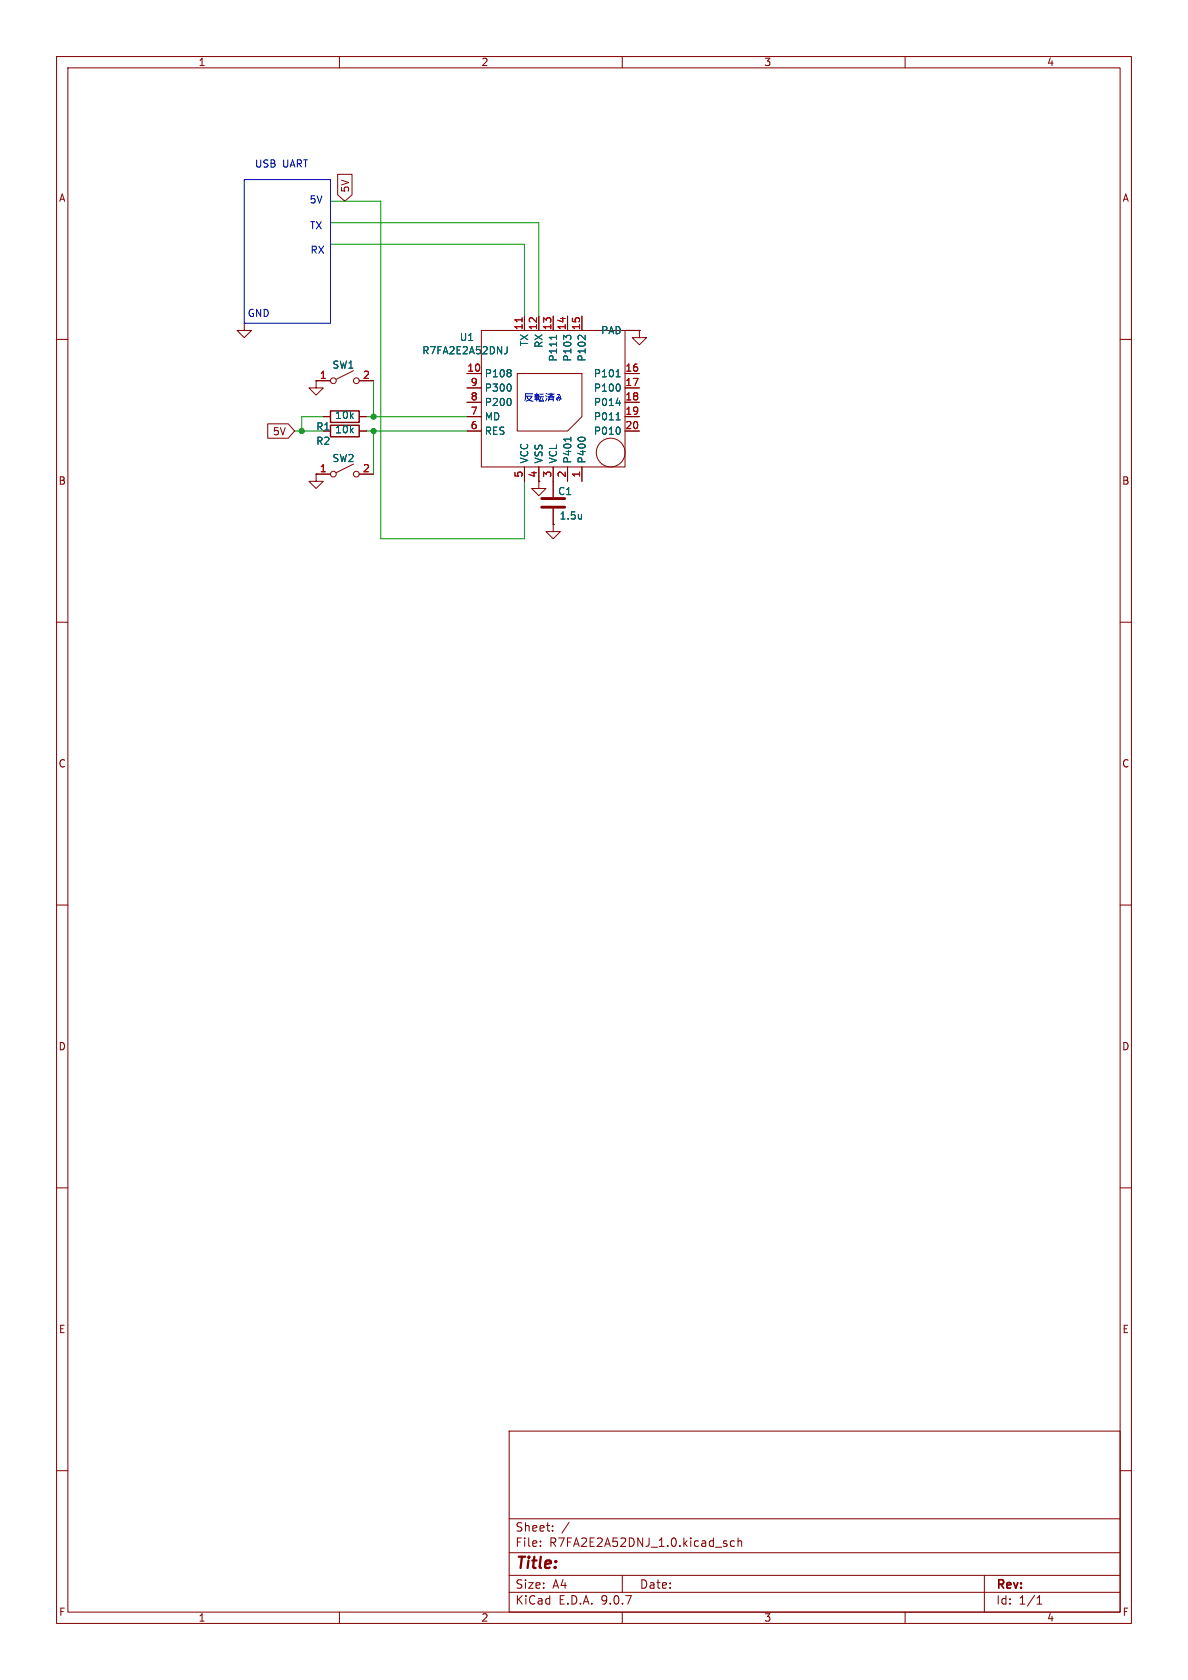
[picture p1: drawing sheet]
(kicad_sch
 (version 20250114)
 (generator "eeschema")
 (generator_version "9.0")
 (paper "A4" portrait)
 (lib_symbols
  (symbol "Device:C"
   (pin_numbers (hide yes))
   (pin_names
    (offset 0.254)) (exclude_from_sim no) (in_bom yes) (on_board yes)
   (property "Reference" "C" (at 0.635 2.54 0) (effects (font (size 1.27 1.27)) (justify left)))
   (property "Value" "C" (at 0.635 -2.54 0) (effects (font (size 1.27 1.27)) (justify left)))
   (property "Footprint" "" (at 0.9652 -3.81 0) (effects (font (size 1.27 1.27)) (hide yes)))
   (property "Datasheet" "~" (at 0 0 0) (effects (font (size 1.27 1.27)) (hide yes)))
   (property "Description" "Unpolarized capacitor" (at 0 0 0) (effects (font (size 1.27 1.27)) (hide yes)))
   (symbol "C_0_1"
    (polyline (pts (xy -2.032 0.762) (xy 2.032 0.762)) (stroke (width 0.508) (type default)) (fill (type none)))
    (polyline (pts (xy -2.032 -0.762) (xy 2.032 -0.762)) (stroke (width 0.508) (type default)) (fill (type none))))
   (symbol "C_1_1"
    (pin passive line (at 0 3.81 270) (length 2.794) (name "~" (effects (font (size 1.27 1.27)))) (number "1" (effects (font (size 1.27 1.27)))))
    (pin passive line (at 0 -3.81 90) (length 2.794) (name "~" (effects (font (size 1.27 1.27)))) (number "2" (effects (font (size 1.27 1.27))))))
   (embedded_fonts no))
  (symbol "Device:R"
   (pin_numbers (hide yes))
   (pin_names
    (offset 0)) (exclude_from_sim no) (in_bom yes) (on_board yes)
   (property "Reference" "R" (at 2.032 0 90) (effects (font (size 1.27 1.27))))
   (property "Value" "R" (at 0 0 90) (effects (font (size 1.27 1.27))))
   (property "Footprint" "" (at -1.778 0 90) (effects (font (size 1.27 1.27)) (hide yes)))
   (property "Datasheet" "~" (at 0 0 0) (effects (font (size 1.27 1.27)) (hide yes)))
   (property "Description" "Resistor" (at 0 0 0) (effects (font (size 1.27 1.27)) (hide yes)))
   (symbol "R_0_1"
    (rectangle (start -1.016 -2.54) (end 1.016 2.54) (stroke (width 0.254) (type default)) (fill (type none))))
   (symbol "R_1_1"
    (pin passive line (at 0 3.81 270) (length 1.27) (name "~" (effects (font (size 1.27 1.27)))) (number "1" (effects (font (size 1.27 1.27)))))
    (pin passive line (at 0 -3.81 90) (length 1.27) (name "~" (effects (font (size 1.27 1.27)))) (number "2" (effects (font (size 1.27 1.27))))))
   (embedded_fonts no))
  (symbol "Ore:R7FA2E2A52DNJ" (exclude_from_sim no) (in_bom yes) (on_board yes)
   (property "Reference" "U" (at 0 0 0) (effects (font (size 1.27 1.27))))
   (property "Value" "" (at 0 0 0) (effects (font (size 1.27 1.27))))
   (property "Footprint" "" (at 0 0 0) (effects (font (size 1.27 1.27)) (hide yes)))
   (property "Datasheet" "" (at 0 0 0) (effects (font (size 1.27 1.27)) (hide yes)))
   (property "Description" "" (at 0 0 0) (effects (font (size 1.27 1.27)) (hide yes)))
   (symbol "R7FA2E2A52DNJ_0_1"
    (rectangle (start -12.7 31.75) (end 12.7 7.62) (stroke (width 0) (type default)) (fill (type none)))
    (circle (center -10.16 10.16) (radius 2.54) (stroke (width 0) (type default)) (fill (type none)))
    (polyline (pts (xy -5.08 24.13) (xy 6.35 24.13) (xy 6.35 13.97) (xy -2.54 13.97) (xy -5.08 16.51) (xy -5.08 24.13)) (stroke (width 0) (type default)) (fill (type none))))
   (symbol "R7FA2E2A52DNJ_1_1"
    (pin input line (at -15.24 31.75 0) (length 2.54) (name "PAD" (effects (font (size 1.27 1.27)))) (number "" (effects (font (size 1.27 1.27)))))
    (pin input line (at -15.24 24.13 0) (length 2.54) (name "P101" (effects (font (size 1.27 1.27)))) (number "16" (effects (font (size 1.27 1.27)))))
    (pin input line (at -15.24 21.59 0) (length 2.54) (name "P100" (effects (font (size 1.27 1.27)))) (number "17" (effects (font (size 1.27 1.27)))))
    (pin input line (at -15.24 19.05 0) (length 2.54) (name "P014" (effects (font (size 1.27 1.27)))) (number "18" (effects (font (size 1.27 1.27)))))
    (pin input line (at -15.24 16.51 0) (length 2.54) (name "P011" (effects (font (size 1.27 1.27)))) (number "19" (effects (font (size 1.27 1.27)))))
    (pin input line (at -15.24 13.97 0) (length 2.54) (name "P010" (effects (font (size 1.27 1.27)))) (number "20" (effects (font (size 1.27 1.27)))))
    (pin input line (at -5.08 34.29 270) (length 2.54) (name "P102" (effects (font (size 1.27 1.27)))) (number "15" (effects (font (size 1.27 1.27)))))
    (pin input line (at -5.08 5.08 90) (length 2.54) (name "P400" (effects (font (size 1.27 1.27)))) (number "1" (effects (font (size 1.27 1.27)))))
    (pin input line (at -2.54 34.29 270) (length 2.54) (name "P103" (effects (font (size 1.27 1.27)))) (number "14" (effects (font (size 1.27 1.27)))))
    (pin input line (at -2.54 5.08 90) (length 2.54) (name "P401" (effects (font (size 1.27 1.27)))) (number "2" (effects (font (size 1.27 1.27)))))
    (pin input line (at 0 34.29 270) (length 2.54) (name "P111" (effects (font (size 1.27 1.27)))) (number "13" (effects (font (size 1.27 1.27)))))
    (pin input line (at 0 5.08 90) (length 2.54) (name "VCL" (effects (font (size 1.27 1.27)))) (number "3" (effects (font (size 1.27 1.27)))))
    (pin input line (at 2.54 34.29 270) (length 2.54) (name "RX" (effects (font (size 1.27 1.27)))) (number "12" (effects (font (size 1.27 1.27)))))
    (pin input line (at 2.54 5.08 90) (length 2.54) (name "VSS" (effects (font (size 1.27 1.27)))) (number "4" (effects (font (size 1.27 1.27)))))
    (pin input line (at 5.08 34.29 270) (length 2.54) (name "TX" (effects (font (size 1.27 1.27)))) (number "11" (effects (font (size 1.27 1.27)))))
    (pin input line (at 5.08 5.08 90) (length 2.54) (name "VCC" (effects (font (size 1.27 1.27)))) (number "5" (effects (font (size 1.27 1.27)))))
    (pin input line (at 15.24 24.13 180) (length 2.54) (name "P108" (effects (font (size 1.27 1.27)))) (number "10" (effects (font (size 1.27 1.27)))))
    (pin input line (at 15.24 21.59 180) (length 2.54) (name "P300" (effects (font (size 1.27 1.27)))) (number "9" (effects (font (size 1.27 1.27)))))
    (pin input line (at 15.24 19.05 180) (length 2.54) (name "P200" (effects (font (size 1.27 1.27)))) (number "8" (effects (font (size 1.27 1.27)))))
    (pin input line (at 15.24 16.51 180) (length 2.54) (name "MD" (effects (font (size 1.27 1.27)))) (number "7" (effects (font (size 1.27 1.27)))))
    (pin input line (at 15.24 13.97 180) (length 2.54) (name "RES" (effects (font (size 1.27 1.27)))) (number "6" (effects (font (size 1.27 1.27))))))
   (embedded_fonts no))
  (symbol "Switch:SW_SPST"
   (pin_names
    (offset 0) (hide yes)) (exclude_from_sim no) (in_bom yes) (on_board yes)
   (property "Reference" "SW" (at 0 3.175 0) (effects (font (size 1.27 1.27))))
   (property "Value" "SW_SPST" (at 0 -2.54 0) (effects (font (size 1.27 1.27))))
   (property "Footprint" "" (at 0 0 0) (effects (font (size 1.27 1.27)) (hide yes)))
   (property "Datasheet" "~" (at 0 0 0) (effects (font (size 1.27 1.27)) (hide yes)))
   (property "Description" "Single Pole Single Throw (SPST) switch" (at 0 0 0) (effects (font (size 1.27 1.27)) (hide yes)))
   (symbol "SW_SPST_0_0"
    (circle (center -2.032 0) (radius 0.508) (stroke (width 0) (type default)) (fill (type none)))
    (polyline (pts (xy -1.524 0.254) (xy 1.524 1.778)) (stroke (width 0) (type default)) (fill (type none)))
    (circle (center 2.032 0) (radius 0.508) (stroke (width 0) (type default)) (fill (type none))))
   (symbol "SW_SPST_1_1"
    (pin passive line (at -5.08 0 0) (length 2.54) (name "A" (effects (font (size 1.27 1.27)))) (number "1" (effects (font (size 1.27 1.27)))))
    (pin passive line (at 5.08 0 180) (length 2.54) (name "B" (effects (font (size 1.27 1.27)))) (number "2" (effects (font (size 1.27 1.27))))))
   (embedded_fonts no))
  (symbol "power:GND"
   (power)
   (pin_numbers (hide yes))
   (pin_names
    (offset 0) (hide yes)) (exclude_from_sim no) (in_bom yes) (on_board yes)
   (property "Reference" "#PWR" (at 0 -6.35 0) (effects (font (size 1.27 1.27)) (hide yes)))
   (property "Value" "GND" (at 0 -3.81 0) (effects (font (size 1.27 1.27))))
   (property "Footprint" "" (at 0 0 0) (effects (font (size 1.27 1.27)) (hide yes)))
   (property "Datasheet" "" (at 0 0 0) (effects (font (size 1.27 1.27)) (hide yes)))
   (property "Description" "Power symbol creates a global label with name \"GND\" , ground" (at 0 0 0) (effects (font (size 1.27 1.27)) (hide yes)))
   (symbol "GND_0_1"
    (polyline (pts (xy 0 0) (xy 0 -1.27) (xy 1.27 -1.27) (xy 0 -2.54) (xy -1.27 -1.27) (xy 0 -1.27)) (stroke (width 0) (type default)) (fill (type none))))
   (symbol "GND_1_1"
    (pin power_in line (at 0 0 270) (length 0) (name "~" (effects (font (size 1.27 1.27)))) (number "1" (effects (font (size 1.27 1.27))))))
   (embedded_fonts no)))
 (rectangle
  (start 43.18 31.75)
  (end 58.42 57.15)
  (stroke (width 0) (type default))
  (fill (type none)))
 (text "USB UART"
  (exclude_from_sim no)
  (at 49.784 29.21 0)
  (effects (font (size 1.27 1.27))))
 (text "反転済み"
  (exclude_from_sim no)
  (at 96.012 70.612 0)
  (effects (font (size 1.27 1.27))))
 (text "TX"
  (exclude_from_sim no)
  (at 55.88 40.132 0)
  (effects (font (size 1.27 1.27))))
 (text "5V"
  (exclude_from_sim no)
  (at 55.88 35.56 0)
  (effects (font (size 1.27 1.27))))
 (text "GND"
  (exclude_from_sim no)
  (at 45.72 55.626 0)
  (effects (font (size 1.27 1.27))))
 (text "RX"
  (exclude_from_sim no)
  (at 56.134 44.45 0)
  (effects (font (size 1.27 1.27))))
 (junction
  (at 66.04 73.66)
  (diameter 0)
  (color 0 0 0 0))
 (junction
  (at 53.34 76.2)
  (diameter 0)
  (color 0 0 0 0))
 (junction
  (at 66.04 76.2)
  (diameter 0)
  (color 0 0 0 0))
 (wire
  (pts (xy 64.77 76.2) (xy 66.04 76.2))
  (stroke (width 0) (type default)))
 (wire
  (pts (xy 52.07 76.2) (xy 53.34 76.2))
  (stroke (width 0) (type default)))
 (wire
  (pts (xy 53.34 73.66) (xy 53.34 76.2))
  (stroke (width 0) (type default)))
 (wire
  (pts (xy 57.15 73.66) (xy 53.34 73.66))
  (stroke (width 0) (type default)))
 (wire
  (pts (xy 66.04 67.31) (xy 66.04 73.66))
  (stroke (width 0) (type default)))
 (wire
  (pts (xy 64.77 73.66) (xy 66.04 73.66))
  (stroke (width 0) (type default)))
 (wire
  (pts (xy 92.71 55.88) (xy 92.71 43.18))
  (stroke (width 0) (type default)))
 (wire
  (pts (xy 67.31 95.25) (xy 67.31 35.56))
  (stroke (width 0) (type default)))
 (wire
  (pts (xy 53.34 76.2) (xy 57.15 76.2))
  (stroke (width 0) (type default)))
 (wire
  (pts (xy 66.04 76.2) (xy 82.55 76.2))
  (stroke (width 0) (type default)))
 (wire
  (pts (xy 66.04 73.66) (xy 82.55 73.66))
  (stroke (width 0) (type default)))
 (wire
  (pts (xy 95.25 55.88) (xy 95.25 39.37))
  (stroke (width 0) (type default)))
 (wire
  (pts (xy 58.42 35.56) (xy 67.31 35.56))
  (stroke (width 0) (type default)))
 (wire
  (pts (xy 58.42 43.18) (xy 92.71 43.18))
  (stroke (width 0) (type default)))
 (wire
  (pts (xy 92.71 85.09) (xy 92.71 95.25))
  (stroke (width 0) (type default)))
 (wire
  (pts (xy 92.71 95.25) (xy 67.31 95.25))
  (stroke (width 0) (type default)))
 (wire
  (pts (xy 66.04 83.82) (xy 66.04 76.2))
  (stroke (width 0) (type default)))
 (wire
  (pts (xy 95.25 39.37) (xy 58.42 39.37))
  (stroke (width 0) (type default)))
 (global_label "5V"
  (shape input)
  (at 52.07 76.2 180)
  (fields_autoplaced yes)
  (effects (font (size 1.27 1.27)) (justify right))
  (property "Intersheetrefs" "${INTERSHEET_REFS}" (at 46.7867 76.2 0) (effects (font (size 1.27 1.27)) (justify right) (hide yes))))
 (global_label "5V"
  (shape input)
  (at 60.96 35.56 90)
  (fields_autoplaced yes)
  (effects (font (size 1.27 1.27)) (justify left))
  (property "Intersheetrefs" "${INTERSHEET_REFS}" (at 60.96 30.2767 90) (effects (font (size 1.27 1.27)) (justify left) (hide yes))))
 (symbol
  (lib_id "power:GND")
  (at 95.25 85.09 0)
  (unit 1)
  (exclude_from_sim no)
  (in_bom yes)
  (on_board yes)
  (dnp no)
  (fields_autoplaced yes)
  (property "Reference" "#PWR05" (at 95.25 91.44 0) (effects (font (size 1.27 1.27)) (hide yes)))
  (property "Value" "GND" (at 95.25 90.17 0) (effects (font (size 1.27 1.27)) (hide yes)))
  (property "Footprint" "" (at 95.25 85.09 0) (effects (font (size 1.27 1.27)) (hide yes)))
  (property "Datasheet" "" (at 95.25 85.09 0) (effects (font (size 1.27 1.27)) (hide yes)))
  (property "Description" "Power symbol creates a global label with name \"GND\" , ground" (at 95.25 85.09 0) (effects (font (size 1.27 1.27)) (hide yes)))
  (pin "1"))
 (symbol
  (lib_id "power:GND")
  (at 43.18 57.15 0)
  (unit 1)
  (exclude_from_sim no)
  (in_bom yes)
  (on_board yes)
  (dnp no)
  (fields_autoplaced yes)
  (property "Reference" "#PWR01" (at 43.18 63.5 0) (effects (font (size 1.27 1.27)) (hide yes)))
  (property "Value" "GND" (at 43.18 62.23 0) (effects (font (size 1.27 1.27)) (hide yes)))
  (property "Footprint" "" (at 43.18 57.15 0) (effects (font (size 1.27 1.27)) (hide yes)))
  (property "Datasheet" "" (at 43.18 57.15 0) (effects (font (size 1.27 1.27)) (hide yes)))
  (property "Description" "Power symbol creates a global label with name \"GND\" , ground" (at 43.18 57.15 0) (effects (font (size 1.27 1.27)) (hide yes)))
  (pin "1"))
 (symbol
  (lib_id "power:GND")
  (at 97.79 92.71 0)
  (unit 1)
  (exclude_from_sim no)
  (in_bom yes)
  (on_board yes)
  (dnp no)
  (fields_autoplaced yes)
  (property "Reference" "#PWR06" (at 97.79 99.06 0) (effects (font (size 1.27 1.27)) (hide yes)))
  (property "Value" "GND" (at 97.79 97.79 0) (effects (font (size 1.27 1.27)) (hide yes)))
  (property "Footprint" "" (at 97.79 92.71 0) (effects (font (size 1.27 1.27)) (hide yes)))
  (property "Datasheet" "" (at 97.79 92.71 0) (effects (font (size 1.27 1.27)) (hide yes)))
  (property "Description" "Power symbol creates a global label with name \"GND\" , ground" (at 97.79 92.71 0) (effects (font (size 1.27 1.27)) (hide yes)))
  (pin "1"))
 (symbol
  (lib_id "Device:R")
  (at 60.96 76.2 90)
  (unit 1)
  (exclude_from_sim no)
  (in_bom yes)
  (on_board yes)
  (dnp no)
  (property "Reference" "R2" (at 57.15 77.978 90) (effects (font (size 1.27 1.27))))
  (property "Value" "10k" (at 60.96 75.946 90) (effects (font (size 1.27 1.27))))
  (property "Footprint" "" (at 60.96 77.978 90) (effects (font (size 1.27 1.27)) (hide yes)))
  (property "Datasheet" "~" (at 60.96 76.2 0) (effects (font (size 1.27 1.27)) (hide yes)))
  (property "Description" "Resistor" (at 60.96 76.2 0) (effects (font (size 1.27 1.27)) (hide yes)))
  (pin "2")
  (pin "1"))
 (symbol
  (lib_id "power:GND")
  (at 113.03 58.42 0)
  (unit 1)
  (exclude_from_sim no)
  (in_bom yes)
  (on_board yes)
  (dnp no)
  (fields_autoplaced yes)
  (property "Reference" "#PWR02" (at 113.03 64.77 0) (effects (font (size 1.27 1.27)) (hide yes)))
  (property "Value" "GND" (at 113.03 63.5 0) (effects (font (size 1.27 1.27)) (hide yes)))
  (property "Footprint" "" (at 113.03 58.42 0) (effects (font (size 1.27 1.27)) (hide yes)))
  (property "Datasheet" "" (at 113.03 58.42 0) (effects (font (size 1.27 1.27)) (hide yes)))
  (property "Description" "Power symbol creates a global label with name \"GND\" , ground" (at 113.03 58.42 0) (effects (font (size 1.27 1.27)) (hide yes)))
  (pin "1"))
 (symbol
  (lib_id "Device:C")
  (at 97.79 88.9 0)
  (unit 1)
  (exclude_from_sim no)
  (in_bom yes)
  (on_board yes)
  (dnp no)
  (property "Reference" "C1" (at 98.552 86.868 0) (effects (font (size 1.27 1.27)) (justify left)))
  (property "Value" "1.5u" (at 98.806 91.186 0) (effects (font (size 1.27 1.27)) (justify left)))
  (property "Footprint" "" (at 98.7552 92.71 0) (effects (font (size 1.27 1.27)) (hide yes)))
  (property "Datasheet" "~" (at 97.79 88.9 0) (effects (font (size 1.27 1.27)) (hide yes)))
  (property "Description" "Unpolarized capacitor" (at 97.79 88.9 0) (effects (font (size 1.27 1.27)) (hide yes)))
  (pin "1")
  (pin "2"))
 (symbol
  (lib_id "Device:R")
  (at 60.96 73.66 90)
  (unit 1)
  (exclude_from_sim no)
  (in_bom yes)
  (on_board yes)
  (dnp no)
  (property "Reference" "R1" (at 57.15 75.438 90) (effects (font (size 1.27 1.27))))
  (property "Value" "10k" (at 60.96 73.406 90) (effects (font (size 1.27 1.27))))
  (property "Footprint" "" (at 60.96 75.438 90) (effects (font (size 1.27 1.27)) (hide yes)))
  (property "Datasheet" "~" (at 60.96 73.66 0) (effects (font (size 1.27 1.27)) (hide yes)))
  (property "Description" "Resistor" (at 60.96 73.66 0) (effects (font (size 1.27 1.27)) (hide yes)))
  (pin "2")
  (pin "1"))
 (symbol
  (lib_id "Ore:R7FA2E2A52DNJ")
  (at 97.79 90.17 0)
  (mirror y)
  (unit 1)
  (exclude_from_sim no)
  (in_bom yes)
  (on_board yes)
  (dnp no)
  (property "Reference" "U1" (at 82.55 59.6198 0) (effects (font (size 1.27 1.27))))
  (property "Value" "R7FA2E2A52DNJ" (at 82.296 61.976 0) (effects (font (size 1.27 1.27))))
  (property "Footprint" "" (at 97.79 90.17 0) (effects (font (size 1.27 1.27)) (hide yes)))
  (property "Datasheet" "" (at 97.79 90.17 0) (effects (font (size 1.27 1.27)) (hide yes)))
  (property "Description" "" (at 97.79 90.17 0) (effects (font (size 1.27 1.27)) (hide yes)))
  (pin "9")
  (pin "10")
  (pin "19")
  (pin "13")
  (pin "1")
  (pin "2")
  (pin "")
  (pin "15")
  (pin "18")
  (pin "20")
  (pin "17")
  (pin "16")
  (pin "14")
  (pin "3")
  (pin "12")
  (pin "4")
  (pin "8")
  (pin "6")
  (pin "7")
  (pin "11")
  (pin "5"))
 (symbol
  (lib_id "power:GND")
  (at 55.88 67.31 0)
  (unit 1)
  (exclude_from_sim no)
  (in_bom yes)
  (on_board yes)
  (dnp no)
  (fields_autoplaced yes)
  (property "Reference" "#PWR03" (at 55.88 73.66 0) (effects (font (size 1.27 1.27)) (hide yes)))
  (property "Value" "GND" (at 55.88 72.39 0) (effects (font (size 1.27 1.27)) (hide yes)))
  (property "Footprint" "" (at 55.88 67.31 0) (effects (font (size 1.27 1.27)) (hide yes)))
  (property "Datasheet" "" (at 55.88 67.31 0) (effects (font (size 1.27 1.27)) (hide yes)))
  (property "Description" "Power symbol creates a global label with name \"GND\" , ground" (at 55.88 67.31 0) (effects (font (size 1.27 1.27)) (hide yes)))
  (pin "1"))
 (symbol
  (lib_id "power:GND")
  (at 55.88 83.82 0)
  (unit 1)
  (exclude_from_sim no)
  (in_bom yes)
  (on_board yes)
  (dnp no)
  (fields_autoplaced yes)
  (property "Reference" "#PWR04" (at 55.88 90.17 0) (effects (font (size 1.27 1.27)) (hide yes)))
  (property "Value" "GND" (at 55.88 88.9 0) (effects (font (size 1.27 1.27)) (hide yes)))
  (property "Footprint" "" (at 55.88 83.82 0) (effects (font (size 1.27 1.27)) (hide yes)))
  (property "Datasheet" "" (at 55.88 83.82 0) (effects (font (size 1.27 1.27)) (hide yes)))
  (property "Description" "Power symbol creates a global label with name \"GND\" , ground" (at 55.88 83.82 0) (effects (font (size 1.27 1.27)) (hide yes)))
  (pin "1"))
 (symbol
  (lib_id "Switch:SW_SPST")
  (at 60.96 83.82 0)
  (unit 1)
  (exclude_from_sim no)
  (in_bom yes)
  (on_board yes)
  (dnp no)
  (property "Reference" "SW2" (at 60.706 81.026 0) (effects (font (size 1.27 1.27))))
  (property "Value" "SW_SPST" (at 60.96 80.01 0) (effects (font (size 1.27 1.27)) (hide yes)))
  (property "Footprint" "" (at 60.96 83.82 0) (effects (font (size 1.27 1.27)) (hide yes)))
  (property "Datasheet" "~" (at 60.96 83.82 0) (effects (font (size 1.27 1.27)) (hide yes)))
  (property "Description" "Single Pole Single Throw (SPST) switch" (at 60.96 83.82 0) (effects (font (size 1.27 1.27)) (hide yes)))
  (pin "2")
  (pin "1"))
 (symbol
  (lib_id "Switch:SW_SPST")
  (at 60.96 67.31 0)
  (unit 1)
  (exclude_from_sim no)
  (in_bom yes)
  (on_board yes)
  (dnp no)
  (property "Reference" "SW1" (at 60.706 64.516 0) (effects (font (size 1.27 1.27))))
  (property "Value" "SW_SPST" (at 60.96 63.5 0) (effects (font (size 1.27 1.27)) (hide yes)))
  (property "Footprint" "" (at 60.96 67.31 0) (effects (font (size 1.27 1.27)) (hide yes)))
  (property "Datasheet" "~" (at 60.96 67.31 0) (effects (font (size 1.27 1.27)) (hide yes)))
  (property "Description" "Single Pole Single Throw (SPST) switch" (at 60.96 67.31 0) (effects (font (size 1.27 1.27)) (hide yes)))
  (pin "2")
  (pin "1"))
 (sheet_instances
  (path ""
   (page "1")))
 (embedded_fonts no))
